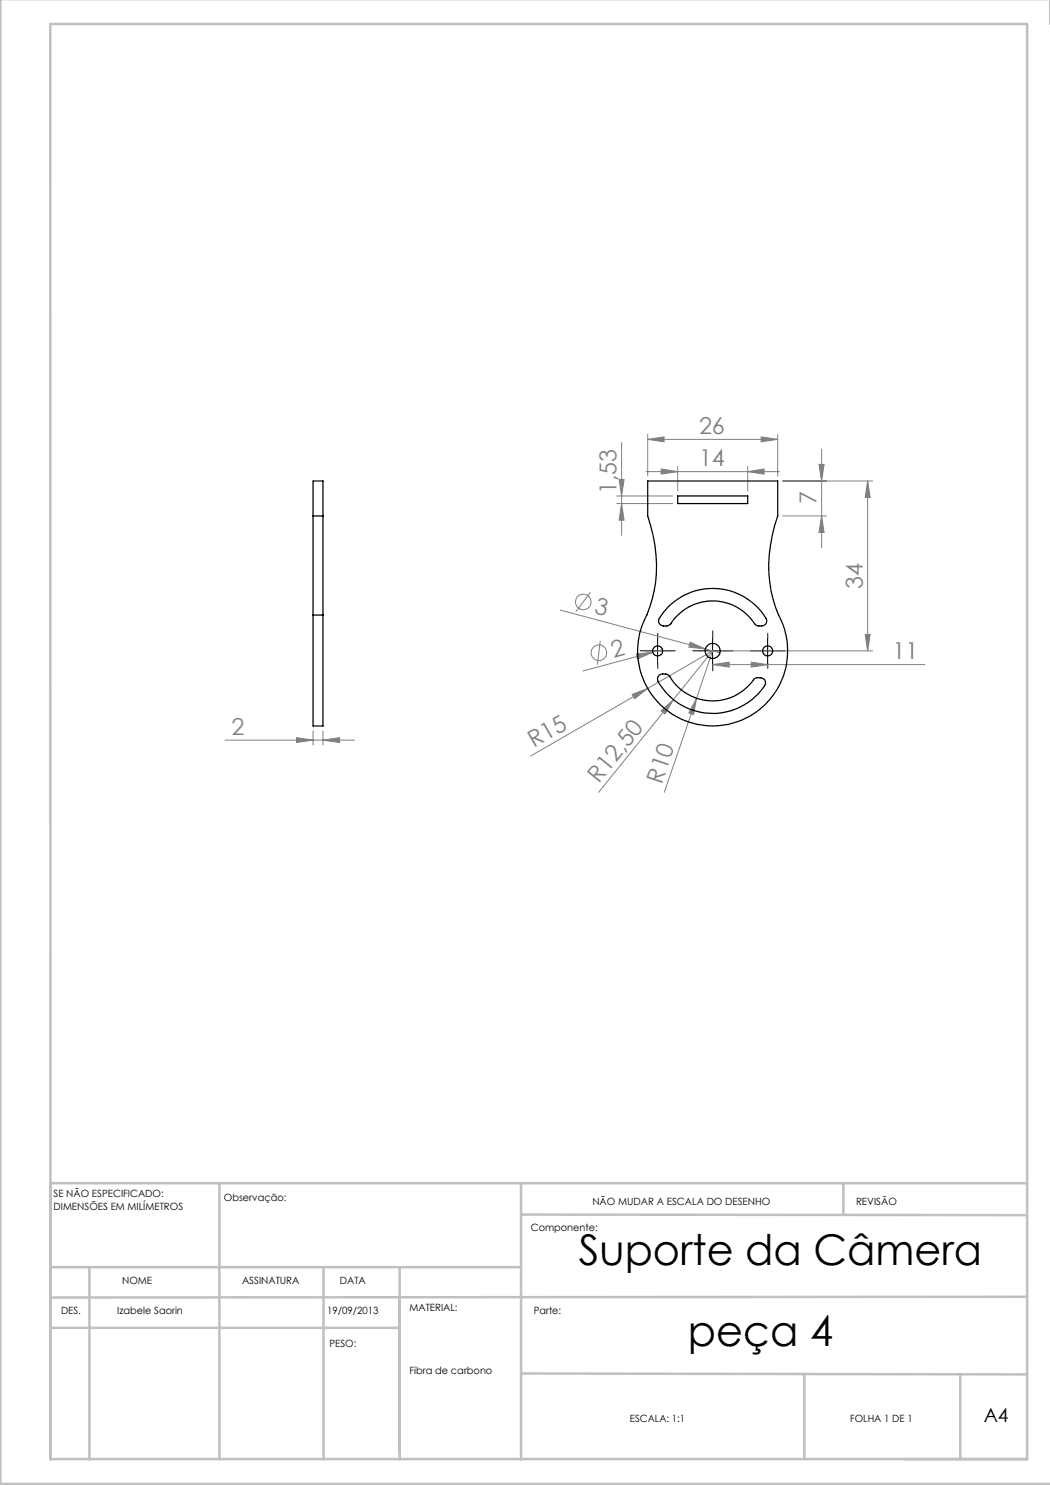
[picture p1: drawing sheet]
<svg xmlns="http://www.w3.org/2000/svg" width="210mm" height="297mm" viewBox="0 0 210 297" stroke-linecap="round" stroke-linejoin="round" font-family="sans-serif">
<g fill="none" stroke="#808080" stroke-width=".2">
<path d="M123.3 99.2h11.2M123.8 95.9h1l-.5 3.3zM124.3 88.5v18.6M129.2 94.3h26.7M129.5 87.9l3.3-.5v1zM129.5 86.9v8.3M129.5 87.9h26M132.2 93.8l3.3 .5-3.3 .5zM135.5 93.3v4.9M149.5 94.3l3.3-.5v1zM149.5 93.3v4.9M152.2 87.4l3.3 .5-3.3 .5z"/>
<path d="M155.5 86.9v8.3M156.5 96.2h18M163.8 92.9h1l-.5 3.3zM164.3 89.8v19.7M173.5 96.2l.5 3.3h-1zM173.5 96.2v34M118.1 118.5l-2.9 3.8M123.3 100.7h11.2M124.3 100.7l.5 3.3h-1zM156.5 103.2h8.8M164.3 103.2l.5 3.3h-1zM112.1 122l29 7.8"/>
<path d="M120.1 128.2l-.6 4.7M126.4 138.9l3.1-1.2-2.6 2.1zM127.2 130.8l3.4-.3-3.1 1.3zM129.5 137.7l-23.3 13.5M130.6 130.5l-14 3.7M132.5 129.9l-1.9 .6M134.7 139.9l-15 18.6M138 128.4l3.1 1.4-3.3-.4zM139.3 139.7l-.6 3.2-.9-.3zM139.3 139.7l-6.4 18.8M141.1 129.8l2.9 .8M142.5 130.2l-7.8 9.7"/>
<path d="M142.5 130.2l-3.2 9.5M142.5 132.9l3.3-.5v1zM142.5 132.9h42.5M142.5 130.2l-13 7.5M143.5 130.2h31M150.2 132.4l3.3 .5-3.3 .5zM173 126.9h1l-.5 3.3zM45 148h25.9M59.3 147.5l3.3 .5-3.3 .5zM62.6 146.2v2.8M64.6 148l3.3-.5v1zM64.6 146.2v2.8"/>
<path d="M132.2 142.2l2.5-2.3-1.7 2.9z"/>
<circle cx="116.6" cy="120.4" r="1.55"/>
<circle cx="119.8" cy="130.5" r="1.55"/>
</g>
<path d="M129.1 130.2h-1M131.6 127.7v-1M131.6 132.7v1M134.1 130.2h1M140.1 130.2h-1.5M142.6 127.7v-1.5M142.6 132.7v1.5M145.1 130.2h1.5M151.1 130.2h-1M153.6 127.7v-1M153.6 132.7v1M156.1 130.2h1" fill="none" stroke="#000" stroke-width=".2" stroke-dasharray="15.2 1.3 1.3 1.3"/>
<path d="M129 130.2h5M131.5 127.7v5M140 130.2h5M142.5 127.7v5M151 130.2h5M153.5 127.7v5" fill="none" stroke="#000" stroke-width=".2"/>
<g fill="none" stroke="#c0c0c0" stroke-width=".5">
<path d="M.1 -.1v296.9h210M210 0v4.8M10.1 4.8h195.3v287h-195.3zM43.9 236.6v55.3M104.2 236.6v55.3M168.7 236.6v6.3M205.4 236.6h-195.3v55.3M10.1 253.4h94.1M17.9 253.6v38.3M64.7 253.6v38.3M79.9 253.4v38.5M104.2 242.9l101.2 .1"/>
<path d="M205.4 259.4l-195.3 .1M10.1 265.6h69.8M104.2 274.7l101.2 .2M160.9 274.8v17M192.1 274.8v17"/>
</g>
<g fill="#808080">
<path d="M138 128.4l3.1 1.4-3.3-.4z"/>
<path d="M127.2 130.8l3.4-.3-3.1 1.3z"/>
<path d="M126.4 138.9l3.1-1.2-2.6 2.1z"/>
<path d="M132.2 142.2l2.5-2.3-1.7 2.9z"/>
<path d="M139.3 139.7l-.6 3.2-.9-.3z"/>
<path d="M64.6 148l3.3-.5v1zM59.3 147.5l3.3 .5-3.3 .5zM152.2 87.4l3.3 .5-3.3 .5zM129.5 87.9l3.3-.5v1zM149.5 94.3l3.3-.5v1zM132.2 93.8l3.3 .5-3.3 .5z"/>
<path d="M142.5 132.9l3.3-.5v1zM150.2 132.4l3.3 .5-3.3 .5z"/>
<path d="M173.5 96.2l.5 3.3h-1zM173 126.9h1l-.5 3.3zM163.8 92.9h1l-.5 3.3zM164.3 103.2l.5 3.3h-1zM123.8 95.9h1l-.5 3.3zM124.3 100.7l.5 3.3h-1z"/>
</g>
<g fill="none" stroke="#000" stroke-width=".25">
<path d="M129.5 96.2h26v7a27 27 0 0 0 .2 19.8 15 15 0 0 1-13.2 22.2 15 15 0 0 1-13.1-22.2 27.1 27.1 0 0 0 .1-19.8zM135.5 99.2h14v1.5h-14zM62.6 103.2v19.8M62.6 103.2h2M62.6 103.2v-7h2v7M64.6 103.2v19.8M62.6 123v22.2h2v-22.2M62.6 123h2M131.8 135.1l.7-.3h.7l.5 .2a10.2 10.2 0 0 0 17.3 .7l.4-.2a1.34 1.34 0 0 1 1.7 .8v.2a6.8 6.8 0 0 1-2.5 3.3 12.5 12.5 0 0 1-19-3.7v-.6zM133.6 121.4a12.4 12.4 0 0 1 19.8 2.7 1.21 1.21 0 0 1-1.8 1.1l-.4-.2a10.1 10.1 0 0 0-17.2-.1l-.6 .3a1.31 1.31 0 0 1-1.6-.7l-.1-.2a1.41 1.41 0 0 1 .6-1.2z"/>
<circle cx="131.5" cy="130.2" r="1"/>
<circle cx="142.5" cy="130.2" r="1.51"/>
<circle cx="153.5" cy="130.2" r=".99"/>
</g>
<g font-size="8.5">
<text x="115.8" y="253.1">Suporte da Câmera</text>
<text x="137.6" y="269.3">peça 4</text>
</g>
<g font-size="4.7" fill="#808080">
<text x="139.8" y="86.8">26</text>
<text x="139.8" y="93.3">14</text>
<text x="123.3" y="98.8" transform="rotate(-90 123.3 98.8)">1,53</text>
<text x="163.3" y="100.9" transform="rotate(-90 163.3 100.9)">7</text>
<text x="172.5" y="117.8" transform="rotate(-90 172.5 117.8)">34</text>
<text x="118.7" y="122.7" transform="rotate(15 118.7 122.7)">3</text>
<text x="122.7" y="131.5" transform="rotate(-15 122.7 131.5)">2</text>
<text x="178.5" y="131.9">11</text>
<text x="46.3" y="147">2</text>
<text x="106.8" y="149.6" transform="rotate(-30 106.8 149.6)">R15</text>
<text x="119.8" y="156.8" transform="rotate(-51 119.8 156.8)">R12,50</text>
<text x="132.4" y="156.9" transform="rotate(-71 132.4 156.9)">R10</text>
</g>
<text font-size="3.9" x="196.8" y="284.5">A4</text>
<g font-size="2">
<text x="10.7" y="239.5">SE NÃO ESPECIFICADO:</text>
<text x="10.7" y="242">DIMENSÕES EM MILÍMETROS</text>
<text x="44.8" y="240.3">Observação:</text>
<text x="118.5" y="240.9">NÃO MUDAR A ESCALA DO DESENHO</text>
<text x="171.2" y="240.9">REVISÃO</text>
<text x="106.2" y="246.2">Componente:</text>
<text x="24.4" y="256.9">NOME</text>
<text x="48.4" y="256.9">ASSINATURA</text>
<text x="68" y="256.9">DATA</text>
<text x="12.2" y="262.7">DES.</text>
<text x="23.4" y="262.7">Izabele Saorin</text>
<text x="65.4" y="262.7">19/09/2013</text>
<text x="81.9" y="262.3">MATERIAL:</text>
<text x="106.7" y="262.7">Parte:</text>
<text x="65.9" y="269.3">PESO:</text>
<text x="81.9" y="274.8">Fibra de carbono</text>
<text x="126" y="284.5">ESCALA: 1:1</text>
<text x="170" y="284.5">FOLHA 1 DE 1</text>
</g>
</svg>
